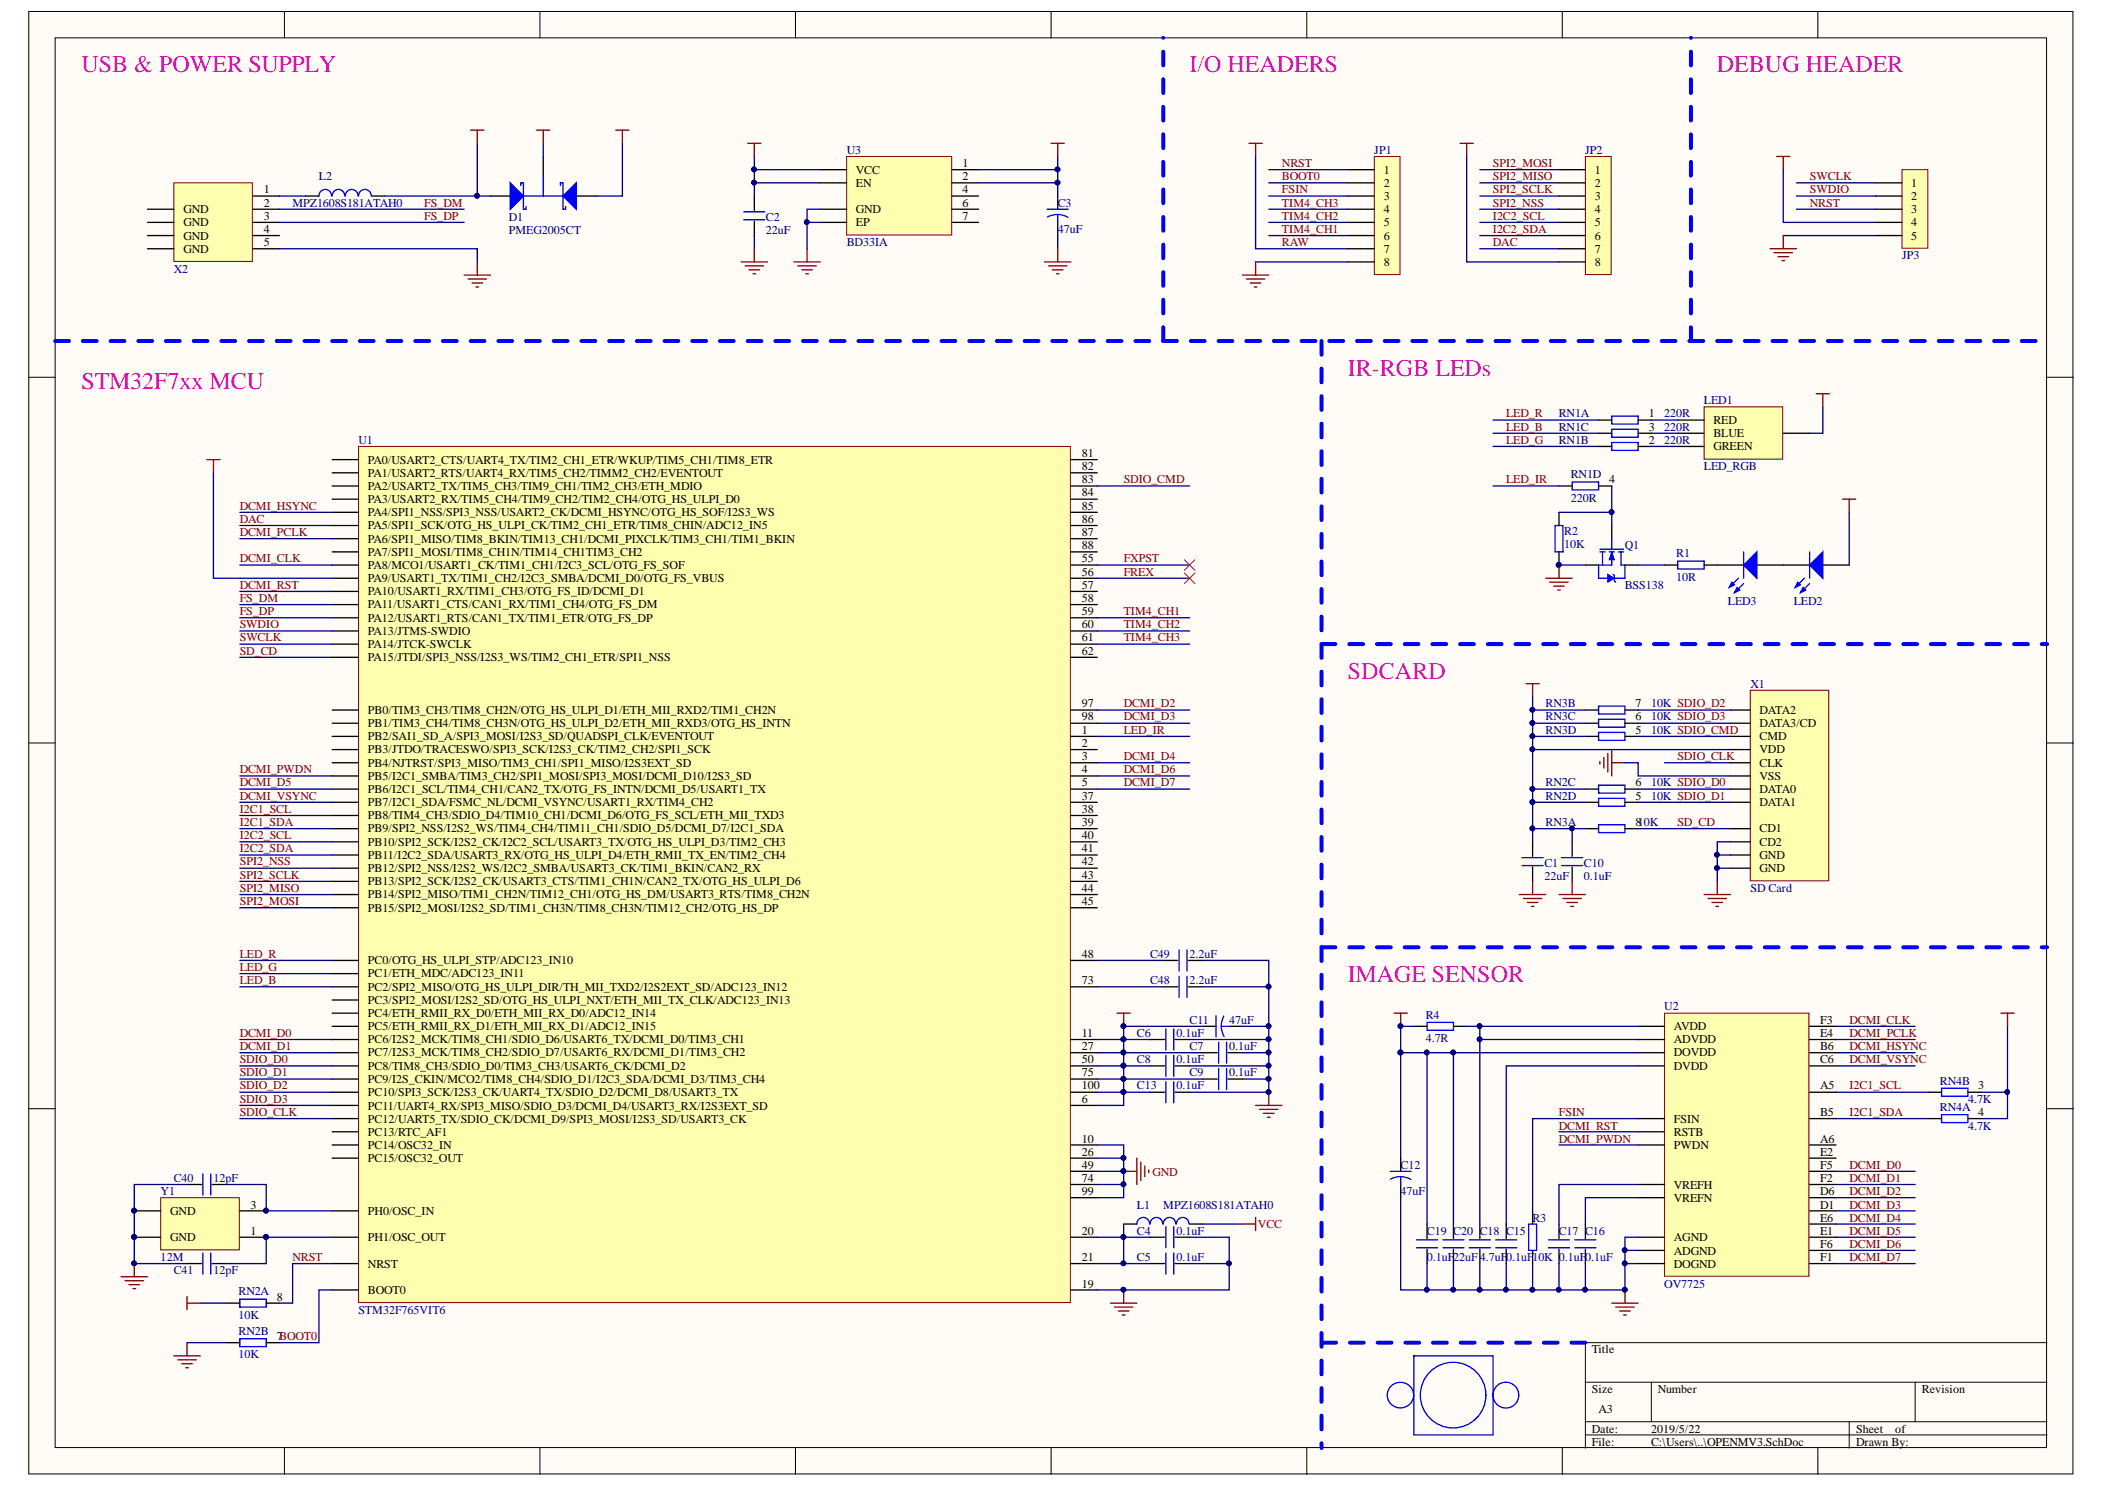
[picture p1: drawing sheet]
# Altium project OPENMV3.PrjPcb
1 sheet, 48 parts. Net scope: global (net labels, ports and power ports of the same name join across sheets).
Board file: OpenMV Cam M7.PcbDoc

## Sheet OPENMV3.SchDoc
size A3

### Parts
C1  value 22uF  [C0603]  (hidden comment: CAP)
C2  value 22uF  [C0603]  (hidden comment: CAP)
C3  value 47uF  [CAP-A]  (hidden comment: CAP)
C4  value 0.1uF  [C0603]  (hidden comment: CAP)
C5  value 0.1uF  [C0603]  (hidden comment: CAP)
C6  value 0.1uF  [C0603]  (hidden comment: CAP)
C7  value 0.1uF  [C0603]  (hidden comment: CAP)
C8  value 0.1uF  [C0603]  (hidden comment: CAP)
C9  value 0.1uF  [C0603]  (hidden comment: CAP)
C10  value 0.1uF  [C0603]  (hidden comment: CAP)
C11  value 47uF  [CAP-A]  (hidden comment: CAP)
C12  value 47uF  [CAP-A]  (hidden comment: CAP)
C13  value 0.1uF  [C0603]  (hidden comment: CAP)
C15  value 0.1uF  [C0603]  (hidden comment: CAP)
C16  value 0.1uF  [C0603]  (hidden comment: CAP)
C17  value 0.1uF  [C0603]  (hidden comment: CAP)
C18  value 4.7uF  [C0603]  (hidden comment: CAP)
C19  value 0.1uF  [C0603]  (hidden comment: CAP)
C20  value 22uF  [C0603]  (hidden comment: CAP)
C40  value 12pF  [C0603]  (hidden comment: CAP)
C41  value 12pF  [C0603]  (hidden comment: CAP)
C48  value 2.2uF  [C0603]  (hidden comment: CAP)
C49  value 2.2uF  [C0603]  (hidden comment: CAP)
D1  PMEG2005CT  [SOT-23]
JP1  HEADER1*8  [HEADER1*8_oct]  (value not drawn)
JP2  HEADER1*8  [HEADER1*8_oct]  (value not drawn)
JP3  HEADER1*5  [HEADER1*5_oct]  (value not drawn)
L1  value MPZ1608S181ATAH0  [R0603]  (hidden comment: Inductance)
L2  value MPZ1608S181ATAH0  [R0603]  (hidden comment: Inductance)
LED1  LED_RGB  [LED_RGB_3528]
LED2  LED  [LED1206]  (value not drawn)
LED3  LED  [LED1206]  (value not drawn)
P0  CameraLens  [CamLens_M12-2016]  (value not drawn)
Q1  BSS138  [sot-23]
R1  value 10R  [R0603]  (hidden comment: Resistor)
R2  value 10K  [R0603]  (hidden comment: Resistor)
R3  value 10K  [R0603]  (hidden comment: Resistor)
R4  value 4.7R  [R0603]  (hidden comment: Resistor)
RN1  value 220R  [R0603_x4]  (hidden comment: Res)  (parts A,B,C,D of 4)
RN2  value 10K  [R0603_x4]  (hidden comment: Res)  (parts A,B,C,D of 4)
RN3  value 10K  [R0603_x4]  (hidden comment: Res)  (parts A,B,C,D of 4)
RN4  value 4.7K  [R0603_x2]  (hidden comment: Res)  (parts A,B of 2)
U1  STM32F765VIT6  [LQFP100]
U2  OV7725  [BGA28C80P6X6_535X535X96]
U3  BD33IA  [SOIC8-HS]
X1  SD Card  [SD_Slot]
X2  USB  [MicroUSB_5P_2h]  (value not drawn)
Y1  value 12M  [XTAL-3225]  (hidden comment: Crystal)

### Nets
GND: C1.1 C2.1 C3.1 C4.2 C5.2 C6.2 C7.2 C8.2 C9.2 C10.1 C11.1 C12.1 C13.2 C15.1 C16.1 C17.1 C18.1 C19.1 C20.1 C40.2 C41.2 C48.1 C49.1 JP1.8 JP3.5 Q1.2(S) R2.1 R3.1 RN2.2 U1.10(VSS) U1.19(VSSA) U1.26(VSS) U1.49(VSS) U1.74(VSS) U1.99(VSS) U2.B1(ADGND) U2.B4(AGND) U2.F4(DOGND) U3.3(GND) U3.9(EP) X1.6(VSS) X1.10(CD2) X1.11(GND) X1.12(GND) X2.5(GND) Y1.2(GND) Y1.4(GND)
RAW: D1.1 JP1.7
VBUS: D1.2 L2.2 U1.68(PA9/USART1_TX/TIM1_CH2/I2C3_SMBA/DCMI_D0/OTG_FS_VBUS)
VCC: C1.2 C3.2 C6.1 C7.1 C8.1 C9.1 C10.2 C11.2 C12.2 C13.1 C19.2 C20.2 JP2.8 JP3.4 L1.2 LED1.2(A) LED2.1(A) R4.2 RN2.1 RN2.3 RN2.4 RN3.1 RN3.2 RN3.3 RN3.4 RN4.3 RN4.4 U1.6(VBAT) U1.11(VDD) U1.27(VDD) U1.50(VDD) U1.75(VDD) U1.100(VDD) U2.E5(DOVDD) U3.1(VO) U3.2(FB/VOS) X1.4(VDD)
VIN: C2.2 D1.3 U3.5(EN) U3.8(VCC)
BOOT0: JP1.2 RN2.7 U1.94(BOOT0)
DAC: JP2.7 U1.29(PA5/SPI1_SCK/OTG_HS_ULPI_CK/TIM2_CH1_ETR/TIM8_CHIN/ADC12_IN5)
DCMI_CLK: U1.67(PA8/MCO1/USART1_CK/TIM1_CH1/I2C3_SCL/OTG_FS_SOF) U2.F3(XCLK)
DCMI_D0: U1.63(PC6/I2S2_MCK/TIM8_CH1/SDIO_D6/USART6_TX/DCMI_D0/TIM3_CH1) U2.F5(D2)
DCMI_D1: U1.64(PC7/I2S3_MCK/TIM8_CH2/SDIO_D7/USART6_RX/DCMI_D1/TIM3_CH2) U2.F2(D3)
DCMI_D2: U1.97(PE0/TIM4_ETR/FSMC_NBL0/DCMI_D2) U2.D6(D4)
DCMI_D3: U1.98(PE1/FSMC_NBL1/DCMI_D3) U2.D1(D5)
DCMI_D4: U1.3(PE4/TRACED1/FSMC_A20/DCMI_D4) U2.E6(D6)
DCMI_D5: U1.92(PB6/I2C1_SCL/TIM4_CH1/CAN2_TX/OTG_FS_INTN/DCMI_D5/USART1_TX) U2.E1(D7)
DCMI_D6: U1.4(PE5/FSMC_A21/TIM9_CH1/DCMI_D6) U2.F6(D8)
DCMI_D7: U1.5(PE6/FSMC_A22/TIM9_CH2/DCMI_D7) U2.F1(D9)
DCMI_HSYNC: U1.28(PA4/SPI1_NSS/SPI3_NSS/USART2_CK/DCMI_HSYNC/OTG_HS_SOF/I2S3_WS) U2.B6(HREF)
DCMI_PCLK: U1.30(PA6/SPI1_MISO/TIM8_BKIN/TIM13_CH1/DCMI_PIXCLK/TIM3_CH1/TIM1_BKIN) U2.E4(PCLK)
DCMI_PWDN: U1.91(PB5/I2C1_SMBA/TIM3_CH2/SPI1_MOSI/SPI3_MOSI/DCMI_D10/I2S3_SD) U2.C1(PWDN)
DCMI_RST: U1.69(PA10/USART1_RX/TIM1_CH3/OTG_FS_ID/DCMI_D1) U2.A2(RSTB)
DCMI_VSYNC: U1.93(PB7/I2C1_SDA/FSMC_NL/DCMI_VSYNC/USART1_RX/TIM4_CH2) U2.C6(VSYNC)
FREX: U1.56(PD9/FSMC_D14/USART3_RX)
FS_DM: U1.70(PA11/USART1_CTS/CAN1_RX/TIM1_CH4/OTG_FS_DM) X2.2(D-)
FS_DP: U1.71(PA12/USART1_RTS/CAN1_TX/TIM1_ETR/OTG_FS_DP) X2.3(D+)
FSIN: JP1.3 R3.2 U2.A4(FSIN)
FXPST: U1.55(PD8/FSMC_D13/USART3_TX)
I2C1_SCL: RN4.2 U1.95(PB8/TIM4_CH3/SDIO_D4/TIM10_CH1/DCMI_D6/OTG_FS_SCL/ETH_MII_TXD3) U2.A5(SCL)
I2C1_SDA: RN4.1 U1.96(PB9/SPI2_NSS/I2S2_WS/TIM4_CH4/TIM11_CH1/SDIO_D5/DCMI_D7/I2C1_SDA) U2.B5(SDA)
I2C2_SCL: JP2.5 U1.46(PB10/SPI2_SCK/I2S2_CK/I2C2_SCL/USART3_TX/OTG_HS_ULPI_D3/TIM2_CH3)
I2C2_SDA: JP2.6 U1.47(PB11/I2C2_SDA/USART3_RX/OTG_HS_ULPI_D4/ETH_RMII_TX_EN/TIM2_CH4)
LED_B: RN1.6 U1.17(PC2/SPI2_MISO/OTG_HS_ULPI_DIR/TH_MII_TXD2/I2S2EXT_SD/ADC123_IN12)
LED_G: RN1.7 U1.16(PC1/ETH_MDC/ADC123_IN11)
LED_IR: RN1.5 U1.1(PE2/TRACECLK/FSMC_A23/ETH_MII_TXD3)
LED_R: RN1.8 U1.15(PC0/OTG_HS_ULPI_STP/ADC123_IN10)
NRST: JP1.1 JP3.3 RN2.8 U1.14(NRST)
SD_CD: RN3.8 U1.77(PA15/JTDI/SPI3_NSS/I2S3_WS/TIM2_CH1_ETR/SPI1_NSS) X1.9(CD1)
SDIO_CLK: U1.80(PC12/UART5_TX/SDIO_CK/DCMI_D9/SPI3_MOSI/I2S3_SD/USART3_CK) X1.5(CLK)
SDIO_CMD: RN3.5 U1.83(PD2/TIM3_ETR/UART5_RXSDIO_CMD/DCMI_D11) X1.3(CMD)
SDIO_D0: RN2.6 U1.65(PC8/TIM8_CH3/SDIO_D0/TIM3_CH3/USART6_CK/DCMI_D2) X1.7(DATA0)
SDIO_D1: RN2.5 U1.66(PC9/I2S_CKIN/MCO2/TIM8_CH4/SDIO_D1/I2C3_SDA/DCMI_D3/TIM3_CH4) X1.8(DATA1)
SDIO_D2: RN3.7 U1.78(PC10/SPI3_SCK/I2S3_CK/UART4_TX/SDIO_D2/DCMI_D8/USART3_TX) X1.1(DATA2)
SDIO_D3: RN3.6 U1.79(PC11/UART4_RX/SPI3_MISO/SDIO_D3/DCMI_D4/USART3_RX/I2S3EXT_SD) X1.2(DATA3/CD)
SPI2_MISO: JP2.2 U1.53(PB14/SPI2_MISO/TIM1_CH2N/TIM12_CH1/OTG_HS_DM/USART3_RTS/TIM8_CH2N)
SPI2_MOSI: JP2.1 U1.54(PB15/SPI2_MOSI/I2S2_SD/TIM1_CH3N/TIM8_CH3N/TIM12_CH2/OTG_HS_DP)
SPI2_NSS: JP2.4 U1.51(PB12/SPI2_NSS/I2S2_WS/I2C2_SMBA/USART3_CK/TIM1_BKIN/CAN2_RX)
SPI2_SCLK: JP2.3 U1.52(PB13/SPI2_SCK/I2S2_CK/USART3_CTS/TIM1_CH1N/CAN2_TX/OTG_HS_ULPI_D6)
SWCLK: JP3.1 U1.76(PA14/JTCK-SWCLK)
SWDIO: JP3.2 U1.72(PA13/JTMS-SWDIO)
TIM4_CH1: JP1.6 U1.59(PD12/FSMC_A17/TIM4_CH1/USART3_RTS)
TIM4_CH2: JP1.5 U1.60(PD13/FSMC_A18/TIM4_CH2)
TIM4_CH3: JP1.4 U1.61(PD14/FSMC_D0/TIM4_CH3)
NetC4_1: C4.1 C5.1 L1.1 U1.20(VREF+) U1.21(VDDA)
NetC15_2: C15.2 U2.E3(DVDD)
NetC16_2: C16.2 U2.B2(VREFN)
NetC17_2: C17.2 U2.A3(VREFH)
NetC18_2: C18.2 R4.1 U2.A1(ADVDD) U2.B3(AVDD)
NetC40_1: C40.1 U1.12(PH0/OSC_IN) Y1.3(OSC)
NetC41_1: C41.1 U1.13(PH1/OSC_OUT) Y1.1(OSC)
NetC48_2: C48.2 U1.73(VCAP_2)
NetC49_2: C49.2 U1.48(VCAP_1)
NetL2_1: L2.1 X2.1(VCC)
NetLED1_1: LED1.1(RED) RN1.1
NetLED1_3: LED1.3(BLUE) RN1.3
NetLED1_4: LED1.4(GREEN) RN1.2
NetLED2_2: LED2.2(K) LED3.1(A)
NetLED3_2: LED3.2(K) R1.1
NetQ1_1: Q1.1(G) R2.2 RN1.4
NetQ1_3: Q1.3(D) R1.2

Not connected (* = marked no-connect by the designer): U1 2(PE3/TRACED0/FSMC_A19) 7(PC13/RTC_AF1) 8(PC14/OSC32_IN) 9(PC15/OSC32_OUT) 18(PC3/SPI2_MOSI/I2S2_SD/OTG_HS_ULPI_NXT/ETH_MII_TX_CLK/ADC123_IN13) 22(PA0/USART2_CTS/UART4_TX/TIM2_CH1_ETR/WKUP/TIM5_CH1/TIM8_ETR) 23(PA1/USART2_RTS/UART4_RX/TIM5_CH2/TIMM2_CH2/EVENTOUT) 24(PA2/USART2_TX/TIM5_CH3/TIM9_CH1/TIM2_CH3/ETH_MDIO) 25(PA3/USART2_RX/TIM5_CH4/TIM9_CH2/TIM2_CH4/OTG_HS_ULPI_D0) 31(PA7/SPI1_MOSI/TIM8_CH1N/TIM14_CH1TIM3_CH2) 32(PC4/ETH_RMII_RX_D0/ETH_MII_RX_D0/ADC12_IN14) 33(PC5/ETH_RMII_RX_D1/ETH_MII_RX_D1/ADC12_IN15) 34(PB0/TIM3_CH3/TIM8_CH2N/OTG_HS_ULPI_D1/ETH_MII_RXD2/TIM1_CH2N) 35(PB1/TIM3_CH4/TIM8_CH3N/OTG_HS_ULPI_D2/ETH_MII_RXD3/OTG_HS_INTN) 36(PB2/SAI1_SD_A/SPI3_MOSI/I2S3_SD/QUADSPI_CLK/EVENTOUT) 37(PE7/FSMC_D4/TIM1_ETR) 38(PE8/FSMC_D5/TIM1_CH1N) 39(PE9/FSMC_D6/TIM1_CH1) 40(PE10/FSMC_D7/TIM1_CH2N) 41(PE11/FSMC_D8/TIM1_CH2) 42(PE12/FSMC_D9/TIM1_CH3N) 43(PE13/FSMC_D10/TIM1_CH3) 44(PE14/FSMC_D11/TIM1_CH4) 45(PE15/FSMC_D12/TIM1_BKIN) 57(PD10/FSMC_D15/USART3_CK) 58(PD11/FSMC_A16/USART3_CTS) 62(PD15/FSMC_D1/TIM4_CH4) 81(PD0/FSMC_D2/CAN1_RX) 82(PD1/FSMC_D3/CAN1_TX) 84(PD3/FSMC_CLK/USART2_CTS) 85(PD4/FSMC_NOE/USART2_RTS) 86(PD5/FSMC_NWE/USART2_TX) 87(PD6/FSMC_NWAIT/USART2_RX) 88(PD7/USART2_CK/FSMC_NE1/FSMC_NCE2) 89(PB3/JTDO/TRACESWO/SPI3_SCK/I2S3_CK/TIM2_CH2/SPI1_SCK) 90(PB4/NJTRST/SPI3_MISO/TIM3_CH1/SPI1_MISO/I2S3EXT_SD); U2 A6(D0) E2(D1); U3 4(NC) 6(NC) 7(NC); X2 4(NC) 6(GND) 7(GND) 8(GND) 9(GND)

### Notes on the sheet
- USB & POWER SUPPLY
- I/O HEADERS
- DEBUG HEADER
- IR-RGB LEDs
- STM32F7xx MCU
- SDCARD
- (near R4) IMAGE SENSOR
